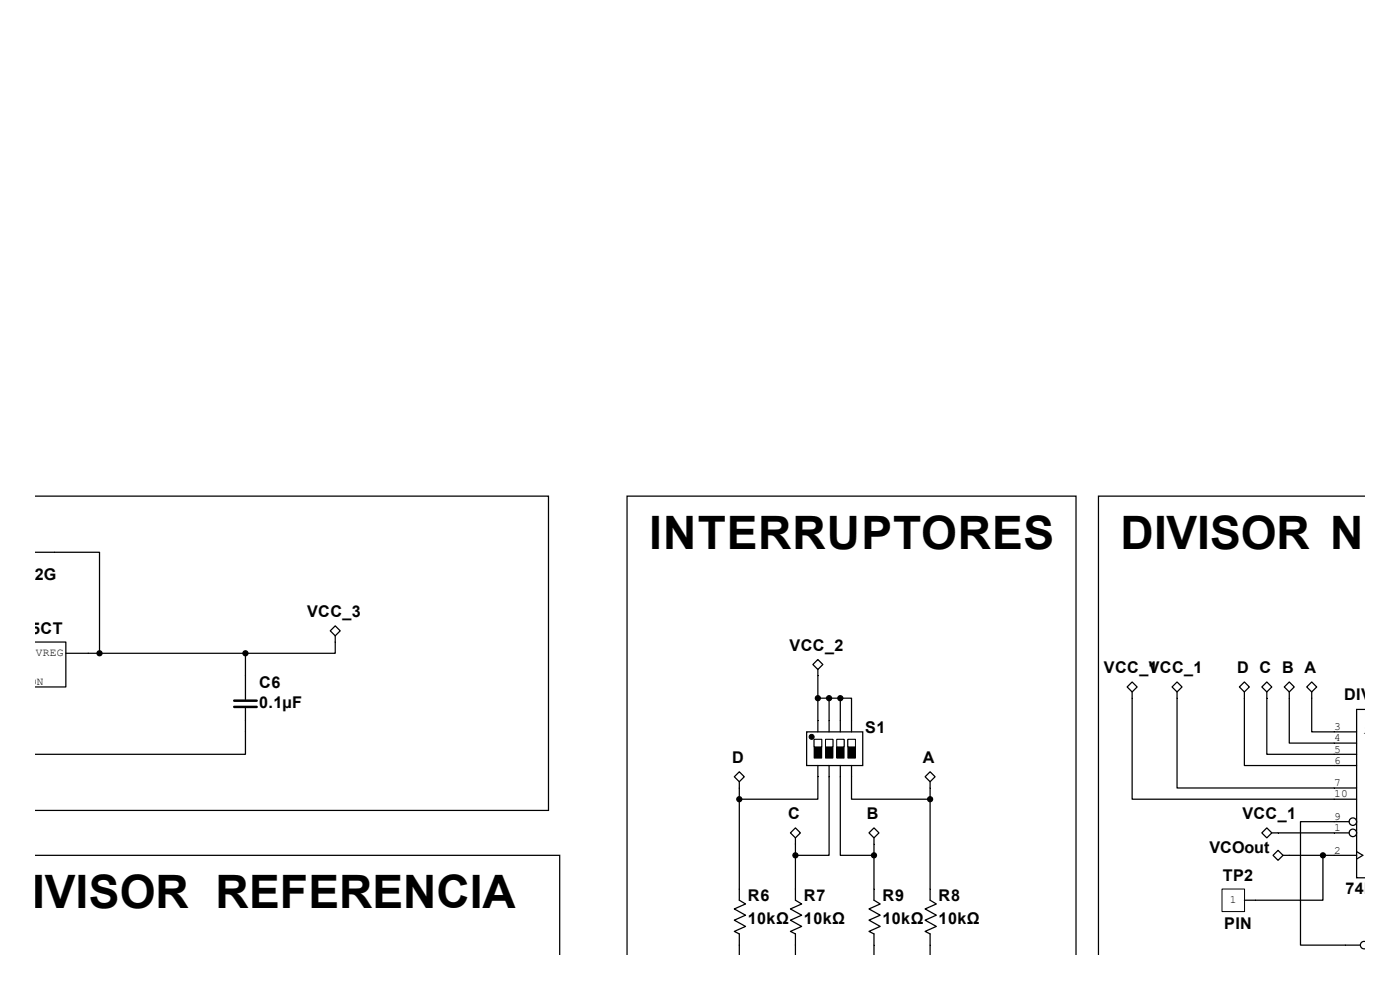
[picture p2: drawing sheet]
<svg xmlns="http://www.w3.org/2000/svg" width="297mm" height="210mm" viewBox="0 0 297 210" stroke-linecap="round" stroke-linejoin="round" font-family="sans-serif">
<g fill="none" stroke="#000" stroke-width=".26">
<path d="M283 155.3h4.8M283 157.6h4.8M289.4 150.5h-1.6v35.7h1.6M283 160h4.8M283 162.4h4.8M283 167.2h4.8M283 169.5h4.8M283 174.3h3.2M283 176.7h3.2M7.6 181.4h111.1v21M283 181.4h4.8M287.8 180.7l1.3 .7-1.3 .8"/>
<path d="M289.4 199.7a.79 .79 0 0 0-.8 .8 .79 .79 0 0 0 .8 .8M285.4 200.5h3.2"/>
<circle cx="287" cy="176.7" r=".79"/>
<circle cx="287" cy="174.3" r=".79"/>
</g>
<path d="M171.1 155.3h11.9v7.1h-11.9z" fill-rule="evenodd" fill="#fff" stroke="#000" stroke-width=".26"/>
<path d="M172.8 156.9h1.5v3.9h-1.5z" fill="#000"/>
<path d="M172.7 156.8h1.6v4h-1.6z" fill="none" stroke="#000" stroke-width=".21"/>
<path d="M172.8 156.9h1.5v1.6h-1.5z" fill="#fff"/>
<path d="M172.7 156.8h1.6v1.7h-1.6zM175.1 156.8h1.6v4h-1.6z" fill="none" stroke="#000" stroke-width=".21"/>
<path d="M175.2 156.9h1.5v3.9h-1.5z" fill="#000"/>
<path d="M175.2 156.9h1.5v1.6h-1.5z" fill="#fff"/>
<path d="M175.1 156.8h1.6v1.7h-1.6zM177.5 156.8h1.6v4h-1.6z" fill="none" stroke="#000" stroke-width=".21"/>
<path d="M177.5 156.9h1.6v3.9h-1.6z" fill="#000"/>
<path d="M177.5 156.9h1.6v1.6h-1.6z" fill="#fff"/>
<path d="M177.5 156.8h1.6v1.7h-1.6zM179.9 156.8h1.6v4h-1.6z" fill="none" stroke="#000" stroke-width=".21"/>
<path d="M179.9 156.9h1.6v3.9h-1.6z" fill="#000"/>
<path d="M179.9 156.9h1.6v1.6h-1.6z" fill="#fff"/>
<path d="M179.9 156.8h1.6v1.7h-1.6zM259.2 188.6h4.8v4.8h-4.8z" fill="none" stroke="#000" stroke-width=".21"/>
<circle cx="172.2" cy="156.3" r=".53" fill="#000" stroke="#000" stroke-width=".21"/>
<g fill="none" stroke="#000" stroke-width=".26">
<path d="M7.6 105.2h108.8v66.7h-108.8M7.6 117.2h13.5v21.4M289.4 105.2h-56.4v97.2M7.6 136.2h6.4v9.5h-6.4M14 138.6h38.1M52.1 138.6v9.8M70.1 133.8l1-1 1.1 1-1.1 1.1zM71.1 134.9v3.7h-19M173.5 139.9l1.1 1.1-1.1 1-1-1zM52.1 150.2v9.8h-44.5M173.5 142v13.3M173.5 148.1h4.8"/>
<path d="M175.9 148.1v7.2M178.3 148.1h2.4v7.2M178.3 148.1v7.2M239.1 145.7l1.1-1 1 1-1 1.1zM240.2 146.8v22.7h42.8M248.7 145.7l1-1 1.1 1-1.1 1.1zM249.7 146.8v20.4h33.3M262.9 145.7l1.1-1 1.1 1-1.1 1.1zM264 146.8v15.6h19M267.7 145.7l1.1-1 1 1-1 1.1zM268.8 146.8v13.2h14.2M272.5 145.7l1-1 1.1 1-1.1 1.1z"/>
<path d="M273.5 146.8v10.8h9.5M277.2 145.7l1.1-1 1 1-1 1.1zM278.3 146.8v8.5h4.7M155.8 164.8l1-1.1 1.1 1.1-1.1 1zM156.8 165.8v25.2l1.4 .8-2.4 1 2.4 1.3-2.4 1.1 2.4 1.3-2.4 1.1 1 .5v4.3M167.7 176.7l1-1.1 1.1 1.1-1.1 1zM168.7 177.7v13.3l1.4 .8-2.4 1 2.4 1.3-2.4 1.1 2.4 1.3-2.4 1.1 1 .5v4.3M173.5 162.4v7.1h-16.7M175.9 162.4v19h-7.2M178.3 162.4v19h7.1M180.7 162.4v7.1h16.6M185.4 175.6l1.1 1.1-1.1 1-1-1z"/>
<path d="M185.4 177.7v13.3l1.3 .8-2.3 1 2.3 1.3-2.3 1.1 2.3 1.3-2.3 1.1 1 .5v4.3M196.3 164.8l1-1.1 1.1 1.1-1.1 1zM197.3 165.8v25.2l1.3 .8-2.3 1 2.3 1.3-2.3 1.1 2.3 1.3-2.3 1.1 1 .5v4.3M268.8 175.6l1 1.1-1 1-1.1-1zM269.8 176.7h13.2M283 174.3h-7.1v26.2h9.5M271.1 180.4l1.1 1-1.1 1.1-1-1.1zM272.2 181.4h10.8M280.7 181.4v9.6h-16.7M133 202.4v-97.2h95.3v97.2"/>
</g>
<g fill="#000" stroke="#000" stroke-width=".26">
<circle cx="21.1" cy="138.6" r=".53"/>
<circle cx="52.1" cy="138.6" r=".53"/>
<circle cx="173.5" cy="148.1" r=".53"/>
<circle cx="175.9" cy="148.1" r=".53"/>
<circle cx="178.3" cy="148.1" r=".53"/>
<circle cx="156.8" cy="169.5" r=".53"/>
<circle cx="197.3" cy="169.5" r=".53"/>
<circle cx="168.7" cy="181.4" r=".53"/>
<circle cx="185.4" cy="181.4" r=".53"/>
<circle cx="280.7" cy="181.4" r=".53"/>
</g>
<path d="M49.7 148.6h4.8M49.7 150h4.8" fill="none" stroke="#000" stroke-width=".53"/>
<g font-size="9.8">
<text x="137.8" y="116.5">INTERRUPTORES</text>
<text x="237.7" y="116.5">DIVISOR N</text>
<text x="-.3" y="192.7">DIVISOR REFERENCIA</text>
</g>
<g font-size="3.4">
<text x="1.4" y="122.9">4002G</text>
<text x="65.2" y="130.9">VCC_3</text>
<text x=".6" y="134.6">7805CT</text>
<text x="167.5" y="138">VCC_2</text>
<text x="234.2" y="142.8">VCC_1</text>
<text x="243.7" y="142.8">VCC_1</text>
<text x="262.5" y="142.8">D C B A</text>
<text x="54.9" y="146">C6</text>
<text x="285.2" y="148.6">DIVISISO</text>
<text x="54.9" y="150.2">0.1µF</text>
<text x="183.5" y="155.5">S1</text>
<text x="155.3" y="161.8">D</text>
<text x="195.8" y="161.8">A</text>
<text x="167.2" y="173.7">C</text>
<text x="183.9" y="173.7">B</text>
<text x="263.6" y="173.7">VCC_1</text>
<text x="256.6" y="180.9">VCOout</text>
<text x="158.7" y="191.2">R6</text>
<text x="170.6" y="191.2">R7</text>
<text x="187.2" y="191.2">R9</text>
<text x="199.1" y="191.2">R8</text>
<text x="259.4" y="186.9">TP2</text>
<text x="285.5" y="189.6">74HC16</text>
<text x="158.7" y="196">10kΩ</text>
<text x="170.6" y="196">10kΩ</text>
<text x="187.2" y="196">10kΩ</text>
<text x="199.1" y="196">10kΩ</text>
<text x="259.7" y="197">PIN</text>
</g>
<g font-size="2.4">
<text x="7.6" y="139.2">VREG</text>
<text x=".5" y="145.3">COMMON</text>
<text x="283" y="154.9">3</text>
<text x="289.4" y="155.7">A</text>
<text x="283" y="157.2">4</text>
<text x="283" y="159.6">5</text>
<text x="283" y="162">6</text>
<text x="283" y="166.8">7</text>
<text x="283" y="169.2">10</text>
<text x="283" y="173.9">9</text>
<text x="283" y="176.3">1</text>
<text x="283" y="181.1">2</text>
<text x="260.9" y="191.5">1</text>
</g>
</svg>
